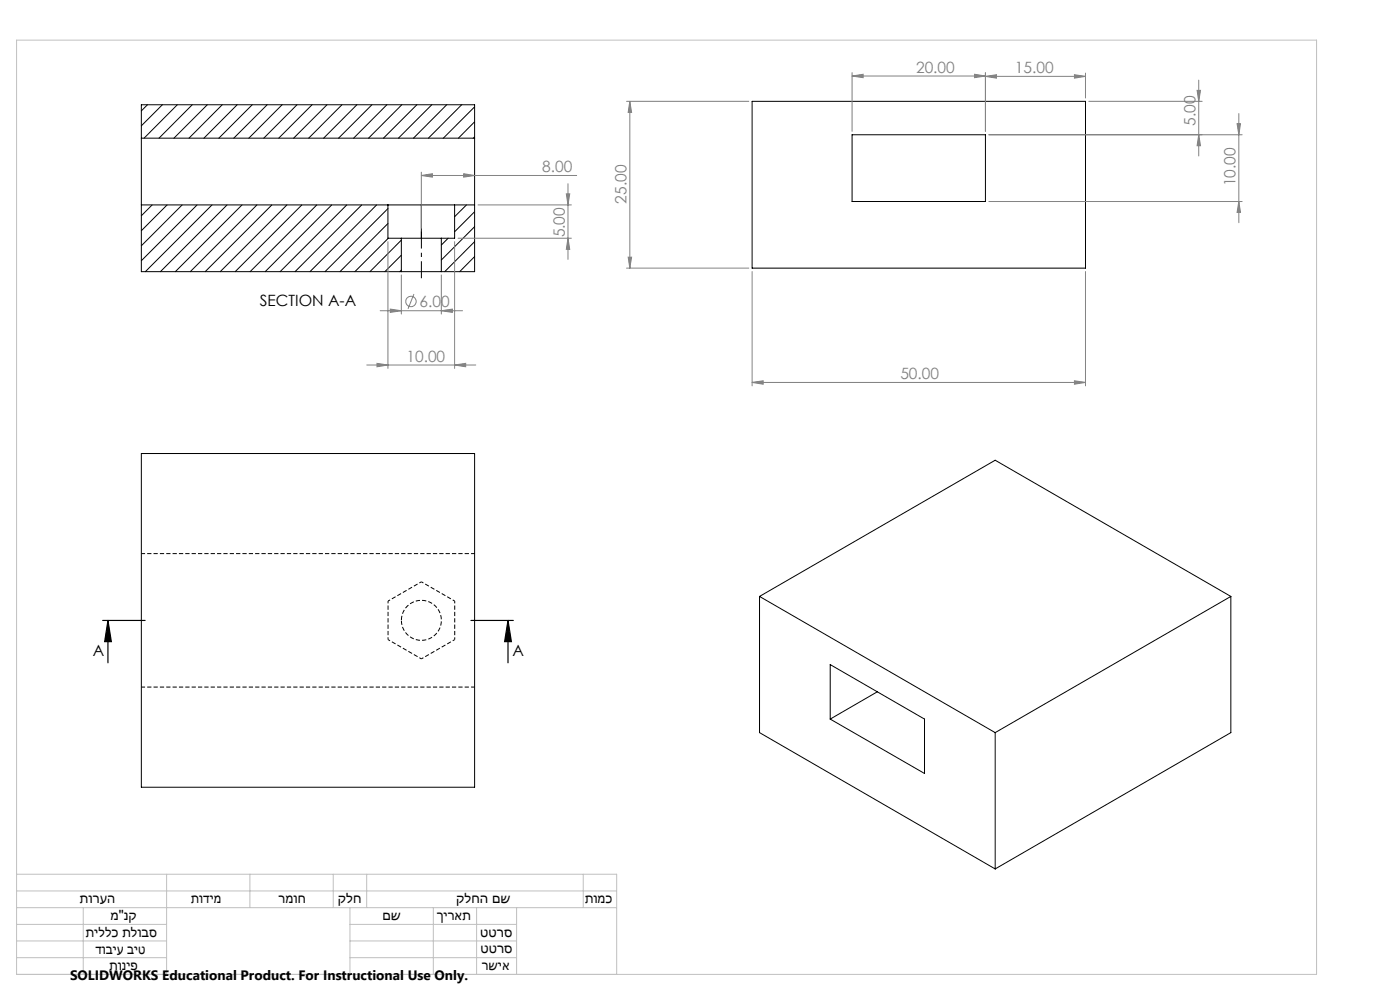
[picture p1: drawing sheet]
<svg xmlns="http://www.w3.org/2000/svg" width="420mm" height="297mm" viewBox="0 0 420 297" stroke-linecap="round" stroke-linejoin="round" font-family="sans-serif">
<path d="M142.4 165.9h-100M142.4 205.9h-100" fill="none" stroke="#000" stroke-width=".3" stroke-dasharray="1.3 .6" stroke-dashoffset=".2" stroke-linecap="butt"/>
<path d="M126.4 174.4l-10 5.7M116.4 180.1v11.6M116.4 191.7l10 5.8M126.4 197.5l10-5.8M136.4 180.1l-10-5.7M136.4 191.7v-11.6" fill="none" stroke="#000" stroke-width=".3" stroke-dasharray="1.3 .6" stroke-dashoffset=".6" stroke-linecap="butt"/>
<path d="M120.4 185.9a6 6 0 0 1 8.8-5.3 6 6 0 0 1 .7 10.2 6 6 0 0 1-9.4-4.1l-.1-.8" fill="none" stroke="#000" stroke-width=".3" stroke-dasharray="1.3 .6" stroke-dashoffset="-.1" stroke-linecap="butt"/>
<g fill="none" stroke="#000" stroke-width=".3">
<path d="M44.2 31.4l-1.8 1.8M48.7 31.4l-6.3 6.3M53.2 31.4l-10 10M57.7 31.4l-10 10M62.2 31.4l-10 10M66.7 31.4l-10 10M71.2 31.4l-10 10M75.7 31.4l-10 10M80.2 31.4l-10.1 10M84.6 31.4l-10 10M89.1 31.4l-10 10M93.6 31.4l-10 10"/>
<path d="M98.1 31.4l-10 10M102.6 31.4l-10 10M107.1 31.4l-10 10M111.6 31.4l-10 10M116.1 31.4l-10 10M120.5 31.4l-9.9 10M125.1 31.4l-10.1 10M129.5 31.4l-10 10M134 31.4l-10 10M138.5 31.4l-10 10M142.4 32l-9.4 9.4M142.4 36.5l-4.9 4.9"/>
<path d="M225.6 30.4h100v50h-100zM42.4 41.4h100M142.4 41l-.4 .4M255.6 40.4h40v20h-40zM42.4 61.4h100M45.6 61.4l-3.2 3.3M50.1 61.4l-7.7 7.7M54.6 61.4l-12.2 12.3M59.1 61.4l-16.7 16.7M63.6 61.4l-20 20M68.1 61.4l-20 20M72.6 61.4l-20 20"/>
<path d="M77.1 61.4l-20 20M81.6 61.4l-20 20M86.1 61.4l-20 20M90.6 61.4l-20 20M95 61.4l-20 20M99.5 61.4l-19.9 20M104 61.4l-20 20M108.5 61.4l-20 20M113 61.4l-20 20M116.4 61.4v10h4M116.4 62.5l-18.9 18.9M116.4 67l-14.4 14.4"/>
<path d="M116.5 71.4l-10 10M120.4 71.4h12M120.4 71.4v10M120.4 72l-9.4 9.4M120.4 76.5l-4.9 4.9M126.4 61.4v10M132.4 71.4v10M134.4 71.4l-2 2M136.4 61.4v10h-4M139.9 61.4l-3.5 3.5M142.4 63.5l-6 6M142.4 67.9l-10 10"/>
<path d="M142.4 72.4l-9 9M142.4 76.9l-4.5 4.5M120.4 81.4h12M120.4 81.4h-78v-50h100v50h-10M120.4 81l-.5 .4M42.4 135.9h100v100h-100zM227.9 178.7l70.7-40.8 70.7 40.8M227.9 178.7l70.7 40.9M227.9 178.7v40.9l70.7 40.8M369.3 178.7l-70.7 40.9M369.3 178.7v40.9l-70.7 40.8M249.1 199.2l28.3 16.3v16.3l-28.3-16.3z"/>
<path d="M263.2 207.3l-14.1 8.2M298.6 219.6v40.8"/>
</g>
<g fill="none" stroke="#808080" stroke-width=".3">
<path d="M188 30.4h36.6M188.9 30.4l.6 3.3h-1zM188.9 30.4v50M255.6 22.8l3.3-.5v1zM255.6 21.8v17.6M255.6 22.8h40M292.3 22.3l3.3 .5-3.3 .5zM295.6 22.9l3.3-.5v1zM295.6 22.9h30M295.6 21.8v17.6M322.3 22.4l3.3 .5-3.3 .5zM325.6 21.9v7.5"/>
<path d="M326.6 30.4h34M359.1 27.1h1.1l-.6 3.3zM359.6 24v22.7M371.1 37.1h1l-.4 3.3zM371.7 34v32.7M126.4 52.6l3.3-.5v1zM126.4 51.6v16.8M126.4 52.6h46.6M139.1 52.1l3.3 .5-3.3 .5zM169.9 58.1h1l-.5 3.3zM170.4 55.1v22.6M359.6 40.4l.6 3.3h-1.1z"/>
<path d="M372.6 40.4h-75.9M116.4 72.4v38M136.4 72.4v38M137.4 71.4h34M143.4 61.4h28M170.4 71.4l.5 3.3h-1zM188.5 77.1h1l-.6 3.3zM296.7 60.4h75.9M371.7 60.4l.4 3.3h-1zM114.1 93.1h24.6M117.1 92.6l3.3 .5-3.3 .5zM120.4 82.4v11.7"/>
<path d="M124.2 88.1l-1.8 4.5M132.4 93.1l3.3-.5v1zM132.4 82.4v11.7M188 80.4h36.6M225.6 81.4v34.2M325.6 81.4v34.2M110 109.4h32.7M113.1 108.9l3.3 .5-3.3 .5zM136.4 109.4l3.3-.5v1zM225.6 114.6l3.4-.5v1zM225.6 114.6h100M322.3 114.1l3.3 .5-3.3 .5z"/>
<circle cx="123.3" cy="90.3" r="1.56"/>
</g>
<path d="M30.8 185.9h12.7M32.4 185.9l1 6.4h-2zM32.4 185.9v12.7M141.3 185.9h12.7M152.4 185.9l1 6.4h-2zM152.4 185.9v12.7" fill="none" stroke="#000" stroke-width=".35"/>
<path d="M126.4 69.4v14" fill="none" stroke="#000" stroke-width=".3" stroke-dasharray="15.2 1.3 1.3 1.3" stroke-dashoffset="10.1" stroke-linecap="butt"/>
<g fill="none" stroke="#c0c0c0" stroke-width=".3">
<path d="M5 12h390v280h-390zM5 262h180v30M5 277h45M5 272h180M5 267h180M25 272v20M50 262v30M75 262v10M100 262v10M105 277h50M105 272v20M110 262v10"/>
<path d="M130 272v20M143 272v20M155 272v20M175 262v10M5 282h45M5 287h45M105 282h50M105 287h50"/>
</g>
<path d="M152.4 185.9l1 6.4h-2zM32.4 185.9l1 6.4h-2z" fill="#000"/>
<g fill="#808080">
<path d="M292.3 22.3l3.3 .5-3.3 .5zM255.6 22.8l3.3-.5v1z"/>
<path d="M225.6 114.6l3.4-.5v1zM322.3 114.1l3.3 .5-3.3 .5zM295.6 22.9l3.3-.5v1zM322.3 22.4l3.3 .5-3.3 .5zM117.1 92.6l3.3 .5-3.3 .5zM132.4 93.1l3.3-.5v1zM113.1 108.9l3.3 .5-3.3 .5zM136.4 109.4l3.3-.5v1z"/>
<path d="M371.7 60.4l.4 3.3h-1zM371.1 37.1h1l-.4 3.3z"/>
<path d="M188.9 30.4l.6 3.3h-1zM188.5 77.1h1l-.6 3.3zM359.1 27.1h1.1l-.6 3.3zM359.6 40.4l.6 3.3h-1.1zM169.9 58.1h1l-.5 3.3zM170.4 71.4l.5 3.3h-1z"/>
<path d="M126.4 52.6l3.3-.5v1zM139.1 52.1l3.3 .5-3.3 .5z"/>
</g>
<g font-size="4.7" fill="#808080">
<text x="274.8" y="21.8">20.00</text>
<text x="304.5" y="21.9">15.00</text>
<text x="358.6" y="37.7" transform="rotate(-90 358.6 37.7)">5.00</text>
<text x="162.7" y="51.6">8.00</text>
<text x="370.6" y="55.9" transform="rotate(-90 370.6 55.9)">10.00</text>
<text x="188" y="61" transform="rotate(-90 188 61)">25.00</text>
<text x="169.4" y="71.2" transform="rotate(-90 169.4 71.2)">5.00</text>
<text x="125.9" y="92">6.00</text>
<text x="121.9" y="108.4">10.00</text>
<text x="270.1" y="113.6">50.00</text>
</g>
<g font-size="4.7">
<text x="78" y="91.7">SECTION A-A</text>
<text x="27.9" y="196.5">A</text>
<text x="153.7" y="196.5">A</text>
</g>
<g font-size="4.2">
<text x="24" y="270.7">תורעה</text>
<text x="33.1" y="275.7">מ&quot;נק</text>
<text x="57.3" y="270.7">תודימ</text>
<text x="83.6" y="270.6">רמוח</text>
<text x="101.4" y="270.7">קלח</text>
<text x="114.7" y="275.8">םש</text>
<text x="131" y="275.8">ךיראת</text>
<text x="136.9" y="270.7">קלחה םש</text>
<text x="175.5" y="270.6">תומכ</text>
<text x="25.7" y="280.9">תיללכ תלובס</text>
<text x="144.1" y="280.7">טטרס</text>
<text x="28.7" y="285.8">דוביע ביט</text>
<text x="144.1" y="285.5">טטרס</text>
<text x="32.8" y="290.6">תוניפ</text>
<text x="144.6" y="290.7">רשיא</text>
</g>
<text font-size="4.1" x="21" y="293.7">SOLIDWORKS Educational Product. For Instructional Use Only.</text>
</svg>
